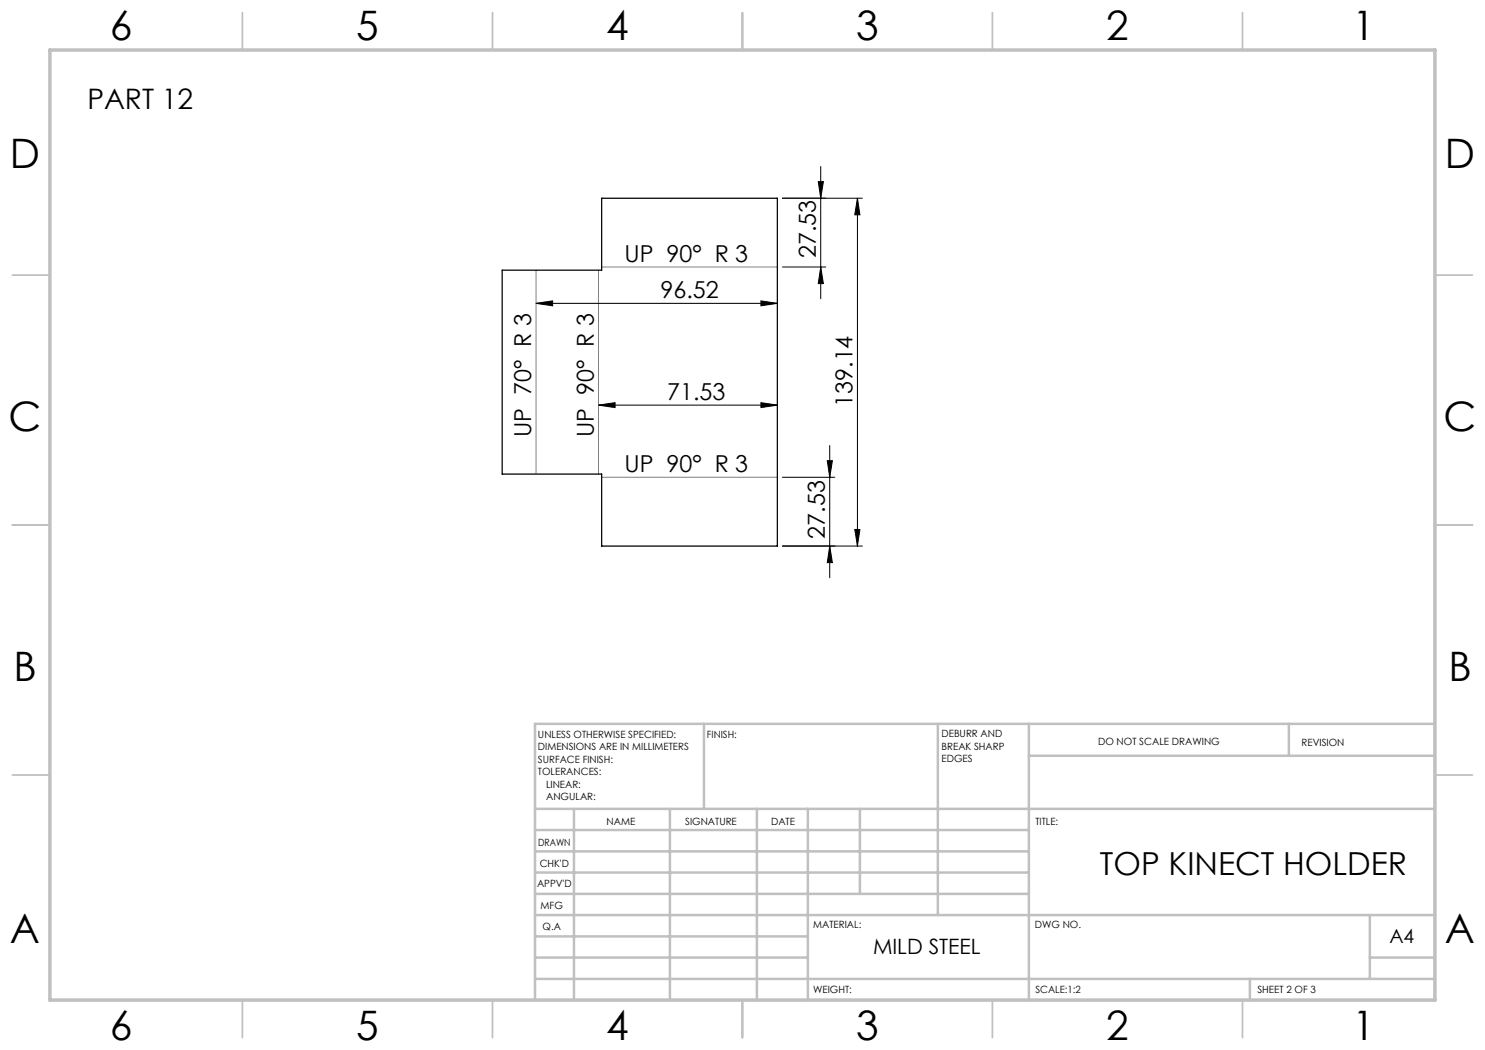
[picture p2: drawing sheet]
<svg xmlns="http://www.w3.org/2000/svg" width="297mm" height="210mm" viewBox="0 0 297 210" stroke-linecap="round" stroke-linejoin="round" font-family="sans-serif">
<g fill="none" stroke="#000" stroke-width=".2">
<path d="M163.7 36.3h1l-.6 3.3zM164.1 33.3v26.5M171.5 39.6l.5 3.4h-1zM171.5 39.6v69.6M172.5 39.6h-16M156.5 53.4h8.7M164.1 53.4l.6 3.3h-1zM107.2 60.7l3.3-.5v1zM107.2 60.7h48.3M152.2 60.2l3.3 .5-3.3 .5zM119.7 81l3.3-.5v1zM119.7 81h35.8"/>
<path d="M152.2 80.5l3.3 .5-3.3 .5zM156.5 95.5h10.5M165.5 92.1h1l-.6 3.4zM165.9 89.1v26.5M156.5 109.2h16M165.9 109.2l.6 3.3h-1zM171 105.9h1l-.5 3.3z"/>
</g>
<path d="M107.2 54v40.8M119.7 54v40.8M120.3 53.4h35.2M120.3 95.5h35.2" fill="none" stroke="#808080" stroke-width=".2"/>
<g fill="none" stroke="#c0c0c0" stroke-width=".35">
<path d="M48.5 2.5v7.5M98.5 2.5v7.5M148.5 2.5v7.5M198.5 2.5v7.5M248.5 2.5v7.5M2.5 55h7.5M287 55h7.5M2.5 105h7.5M287 105h7.5M2.5 155h7.5M287 155h7.5M48.5 200v7.5"/>
<path d="M98.5 200v7.5M148.5 200v7.5M198.5 200v7.5M248.5 200v7.5"/>
</g>
<g fill="none" stroke="#c0c0c0" stroke-width=".5">
<path d="M140.8 144.8v17M187.6 144.8v38.2M205.8 144.8v55.2M205.8 151.2h81.2M257.8 144.8v6.4M287 144.8h-180v55.2M107 161.8h180M107 178.8h98.8M107 174.5h98.8M107 170.3h98.8M107 166h98.8M114.8 161.8v38.2"/>
<path d="M134 161.8v38.2M151.4 161.8v38.2M161.6 161.8v38.2M172 161.8v17M107 195.8h180M107 191.5h54.6M107 187.3h54.6M107 183h180M250 195.8v4.2M274 191.5h13M274 183v12.8"/>
</g>
<path d="M10 10h277v190h-277z" fill="none" stroke="#c0c0c0" stroke-width=".7"/>
<g fill="#000">
<path d="M171.5 39.6l.5 3.4h-1zM171 105.9h1l-.5 3.3z"/>
<path d="M164.1 53.4l.6 3.3h-1zM163.7 36.3h1l-.6 3.3z"/>
<path d="M119.7 81l3.3-.5v1zM152.2 80.5l3.3 .5-3.3 .5zM107.2 60.7l3.3-.5v1zM152.2 60.2l3.3 .5-3.3 .5z"/>
<path d="M165.9 109.2l.6 3.3h-1zM165.5 92.1h1l-.6 3.4z"/>
</g>
<path d="M100.4 54h19.9v-14.4h35.2v69.6h-35.2v-14.4h-19.9z" fill="none" stroke="#000" stroke-width=".25"/>
<g font-size="8.1">
<text x="22" y="8">6</text>
<text x="71.2" y="8">5</text>
<text x="121.2" y="8">4</text>
<text x="171.3" y="8">3</text>
<text x="221.3" y="8">2</text>
<text x="270.5" y="8">1</text>
<text x="2" y="33.6">D</text>
<text x="289" y="33.6">D</text>
<text x="1.7" y="86.1">C</text>
<text x="288.7" y="86.1">C</text>
<text x="2.7" y="136.1">B</text>
<text x="289.7" y="136.1">B</text>
<text x="2" y="188.6">A</text>
<text x="289" y="188.6">A</text>
<text x="22" y="208">6</text>
<text x="71.2" y="208">5</text>
<text x="121.2" y="208">4</text>
<text x="171.3" y="208">3</text>
<text x="221.3" y="208">2</text>
<text x="270.5" y="208">1</text>
</g>
<text font-size="6.3" x="220" y="175.1">TOP KINECT HOLDER</text>
<text font-size="5.6" x="17.5" y="21.8">PART 12</text>
<g font-size="4.7">
<text x="124.9" y="52.4">UP 90° R 3</text>
<text x="163.2" y="51.7" transform="rotate(-90 163.2 51.7)">27.53</text>
<text x="132.1" y="59.6">96.52</text>
<text x="133.4" y="80">71.53</text>
<text x="170.5" y="81.4" transform="rotate(-90 170.5 81.4)">139.14</text>
<text x="106.3" y="87.4" transform="rotate(-90 106.3 87.4)">UP 70° R 3</text>
<text x="118.8" y="87.4" transform="rotate(-90 118.8 87.4)">UP 90° R 3</text>
<text x="124.9" y="94.4">UP 90° R 3</text>
<text x="165" y="107.7" transform="rotate(-90 165 107.7)">27.53</text>
</g>
<text font-size="4.2" x="174.6" y="190.9">MILD STEEL</text>
<text font-size="3.9" x="277.9" y="188.5">A4</text>
<g font-size="2">
<text x="107.6" y="147.6">UNLESS OTHERWISE SPECIFIED:</text>
<text x="141.4" y="147.6">FINISH:</text>
<text x="188.3" y="147.5">DEBURR AND</text>
<text x="188.3" y="150">BREAK SHARP</text>
<text x="219.6" y="149">DO NOT SCALE DRAWING</text>
<text x="260.3" y="149.2">REVISION</text>
<text x="107.6" y="150.1">DIMENSIONS ARE IN MILLIMETERS</text>
<text x="107.6" y="152.6">SURFACE FINISH:</text>
<text x="107.6" y="155.1">TOLERANCES:</text>
<text x="188.3" y="152.5">EDGES</text>
<text x="109.2" y="157.6">LINEAR:</text>
<text x="109.2" y="160.1">ANGULAR:</text>
<text x="121.3" y="165">NAME</text>
<text x="137" y="164.9">SIGNATURE</text>
<text x="154.2" y="164.9">DATE</text>
<text x="207.1" y="164.9">TITLE:</text>
<text x="107.6" y="169.1">DRAWN</text>
<text x="107.9" y="173.3">CHK'D</text>
<text x="107.4" y="177.4">APPV'D</text>
<text x="108.1" y="181.8">MFG</text>
<text x="108.5" y="186">Q.A</text>
<text x="162.6" y="185.5">MATERIAL:</text>
<text x="207" y="185.5">DWG NO.</text>
<text x="162.6" y="198.5">WEIGHT:</text>
<text x="207.1" y="198.6">SCALE:1:2</text>
<text x="251.5" y="198.6">SHEET 2 OF 3</text>
</g>
</svg>
